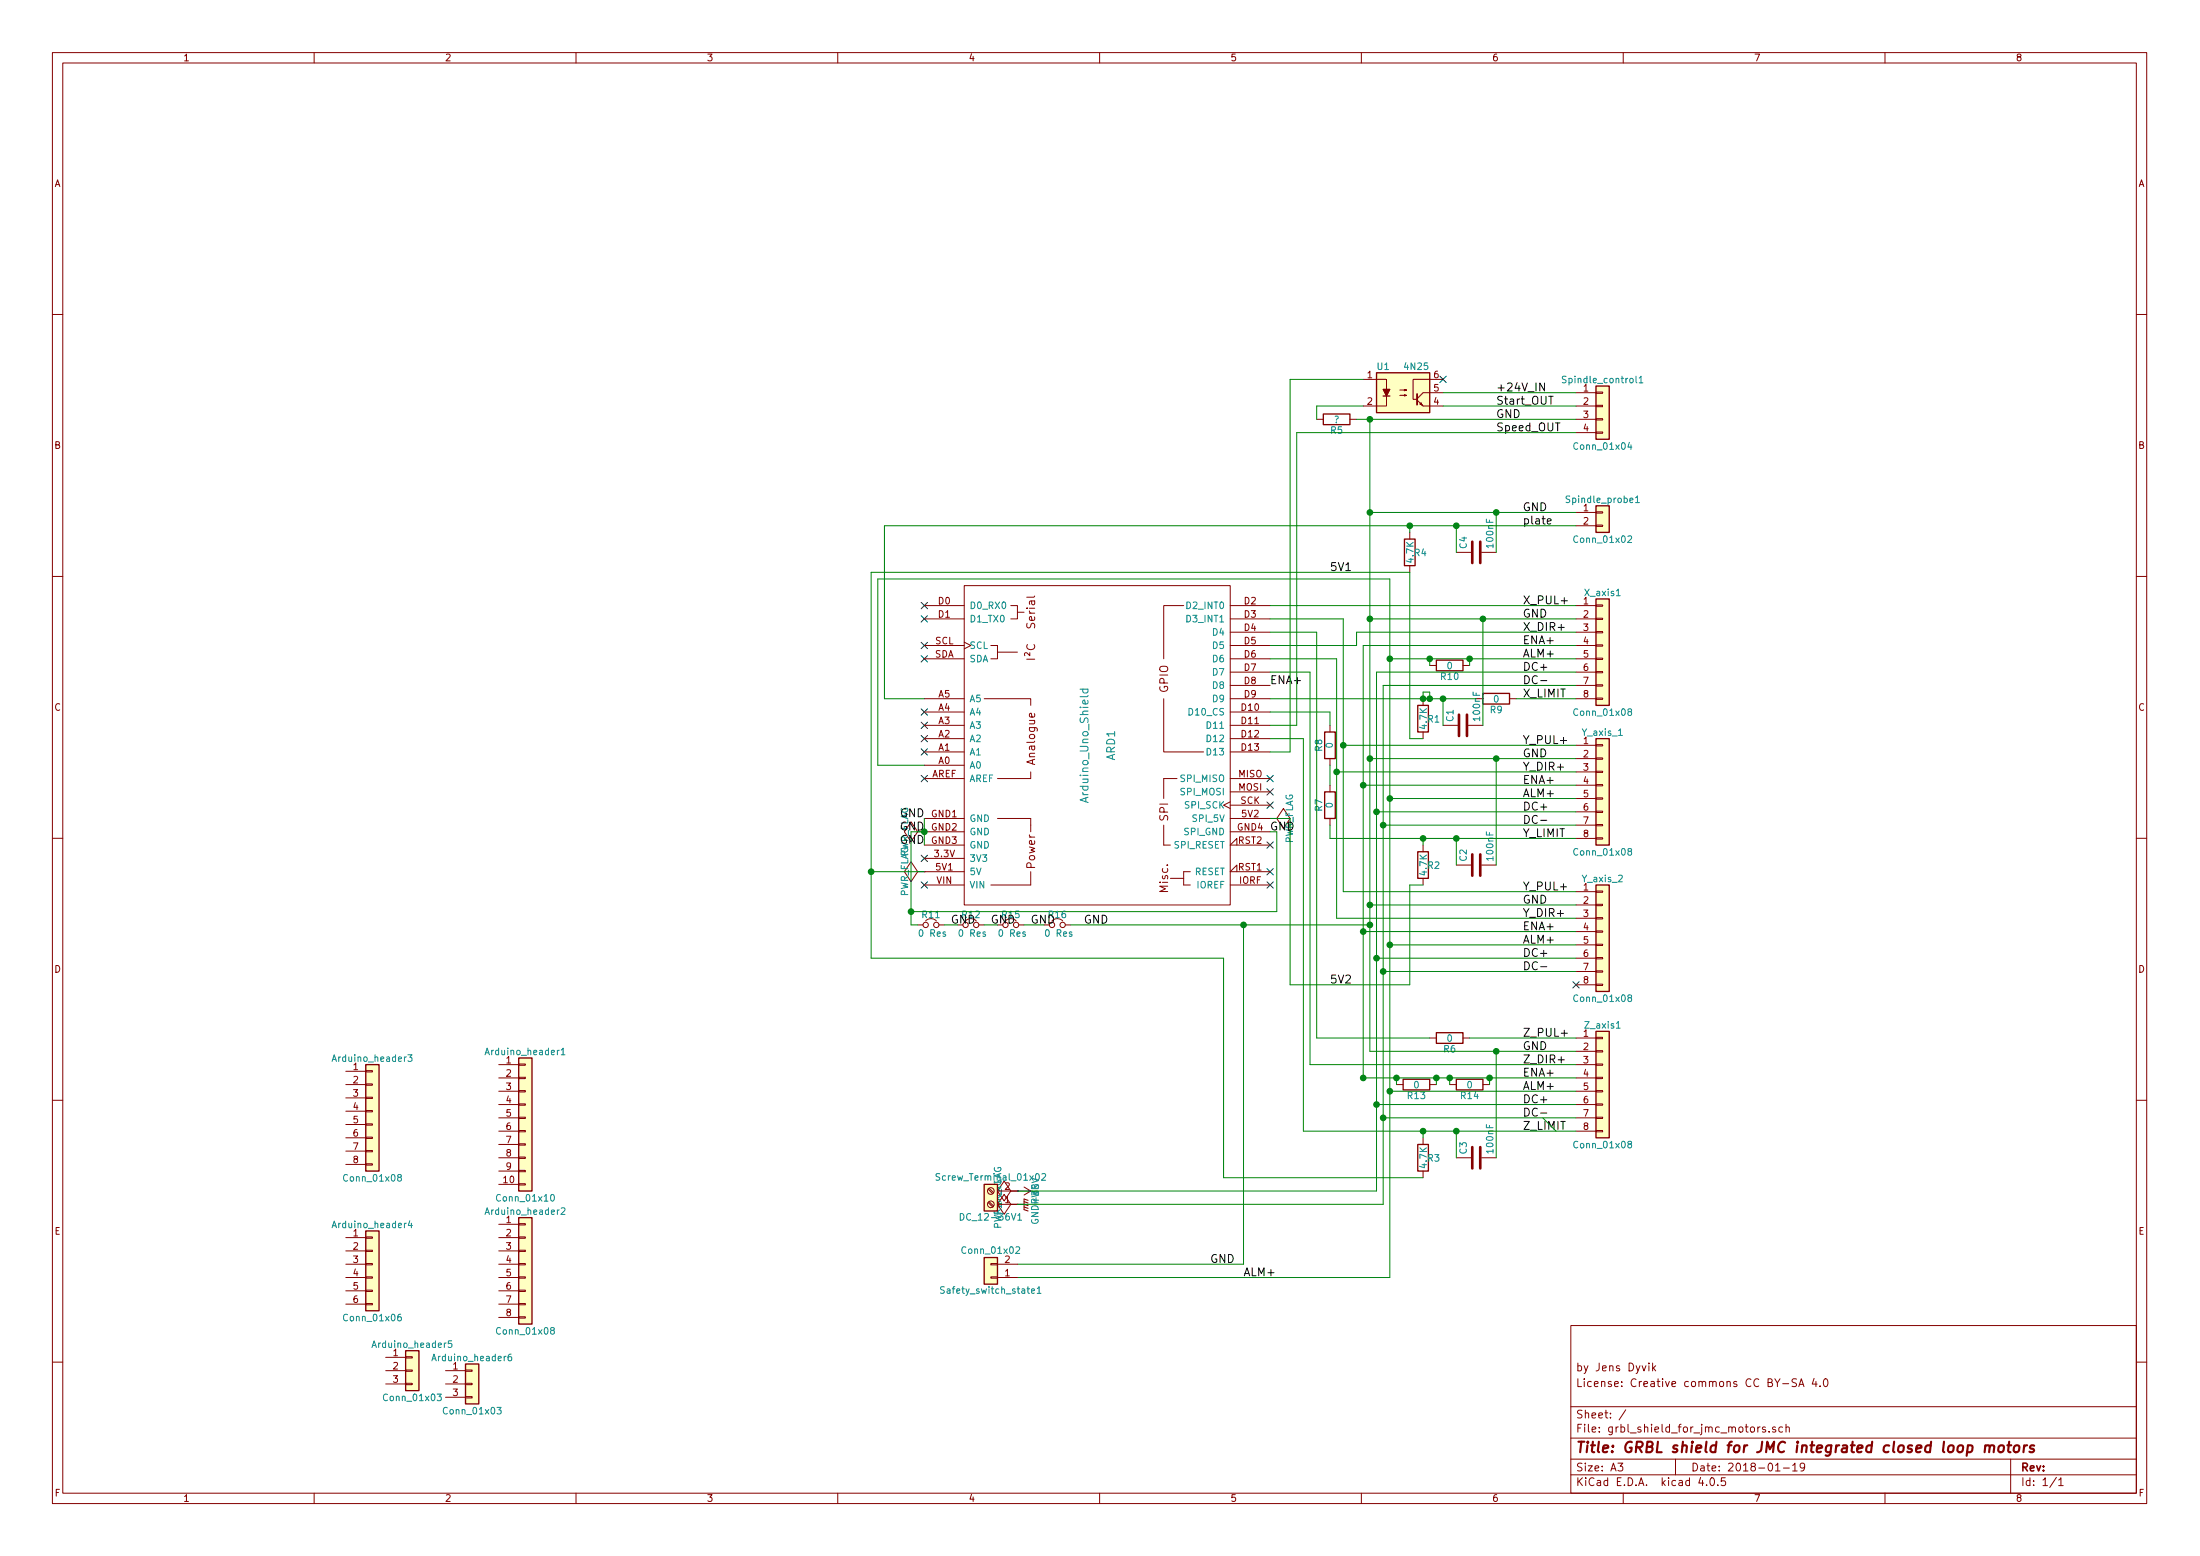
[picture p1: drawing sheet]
EESchema Schematic File Version 2
LIBS:power
LIBS:device
LIBS:switches
LIBS:relays
LIBS:motors
LIBS:transistors
LIBS:conn
LIBS:linear
LIBS:regul
LIBS:74xx
LIBS:cmos4000
LIBS:adc-dac
LIBS:memory
LIBS:xilinx
LIBS:microcontrollers
LIBS:dsp
LIBS:microchip
LIBS:analog_switches
LIBS:motorola
LIBS:texas
LIBS:intel
LIBS:audio
LIBS:interface
LIBS:digital-audio
LIBS:philips
LIBS:display
LIBS:cypress
LIBS:siliconi
LIBS:opto
LIBS:atmel
LIBS:contrib
LIBS:valves
LIBS:arduino
LIBS:grbl_shield_for_jmc_motors-cache
EELAYER 25 0
EELAYER END
$Descr A3 16535 11693
encoding utf-8
Sheet 1 1
Title "GRBL shield for JMC integrated closed loop motors"
Date "2018-01-19"
Rev ""
Comp ""
Comment1 "License: Creative commons CC BY-SA 4.0"
Comment2 "by Jens Dyvik"
Comment3 ""
Comment4 ""
$EndDescr
$Comp
L Conn_01x08 X_axis1
U 1 1
P 12050 4850
F 0 "X_axis1" H 12050 5250 50  0000 C CNN
F 1 "Conn_01x08" H 12050 4350 50  0000 C CNN
F 2 "Pin_Headers:Pin_Header_Straight_1x08_Pitch2.54mm" H 12050 4850 50  0001 C CNN
F 3 "" H 12050 4850 50  0001 C CNN
	1    12050 4850
	1    0    0    -1  
$EndComp
$Comp
L +36V #PWR01
U 1 1
P 7650 8950
F 0 "#PWR01" H 7650 8800 50  0001 C CNN
F 1 "+36V" H 7650 9090 50  0000 C CNN
F 2 "" H 7650 8950 50  0001 C CNN
F 3 "" H 7650 8950 50  0001 C CNN
	1    7650 8950
	0    1    1    0   
$EndComp
$Comp
L GNDPWR #PWR02
U 1 1
P 7650 9050
F 0 "#PWR02" H 7650 8850 50  0001 C CNN
F 1 "GNDPWR" H 7650 8920 50  0000 C CNN
F 2 "" H 7650 9000 50  0001 C CNN
F 3 "" H 7650 9000 50  0001 C CNN
	1    7650 9050
	0    -1   -1   0   
$EndComp
$Comp
L Conn_01x08 Y_axis_1
U 1 1
P 12050 5900
F 0 "Y_axis_1" H 12050 6300 50  0000 C CNN
F 1 "Conn_01x08" H 12050 5400 50  0000 C CNN
F 2 "Pin_Headers:Pin_Header_Straight_1x08_Pitch2.54mm" H 12050 5900 50  0001 C CNN
F 3 "" H 12050 5900 50  0001 C CNN
	1    12050 5900
	1    0    0    -1  
$EndComp
$Comp
L Conn_01x08 Y_axis_2
U 1 1
P 12050 7000
F 0 "Y_axis_2" H 12050 7400 50  0000 C CNN
F 1 "Conn_01x08" H 12050 6500 50  0000 C CNN
F 2 "Pin_Headers:Pin_Header_Straight_1x08_Pitch2.54mm" H 12050 7000 50  0001 C CNN
F 3 "" H 12050 7000 50  0001 C CNN
	1    12050 7000
	1    0    0    -1  
$EndComp
$Comp
L Conn_01x08 Z_axis1
U 1 1
P 12050 8100
F 0 "Z_axis1" H 12050 8500 50  0000 C CNN
F 1 "Conn_01x08" H 12050 7600 50  0000 C CNN
F 2 "Pin_Headers:Pin_Header_Straight_1x08_Pitch2.54mm" H 12050 8100 50  0001 C CNN
F 3 "" H 12050 8100 50  0001 C CNN
	1    12050 8100
	1    0    0    -1  
$EndComp
Text Label 11450 5600 0    60   ~ 0
Y_PUL+
Text Label 11450 5800 0    60   ~ 0
Y_DIR+
Text Label 11450 5900 0    60   ~ 0
ENA+
Text Label 11450 6000 0    60   ~ 0
ALM+
Text Label 11450 6100 0    60   ~ 0
DC+
Text Label 11450 6200 0    60   ~ 0
DC-
Text Label 11450 6300 0    60   ~ 0
Y_LIMIT
Text Label 11450 4550 0    60   ~ 0
X_PUL+
Text Label 11450 4750 0    60   ~ 0
X_DIR+
Text Label 11450 4850 0    60   ~ 0
ENA+
Text Label 11450 4950 0    60   ~ 0
ALM+
Text Label 11450 5050 0    60   ~ 0
DC+
Text Label 11450 5150 0    60   ~ 0
DC-
Text Label 11450 5250 0    60   ~ 0
X_LIMIT
Text Label 11450 6700 0    60   ~ 0
Y_PUL+
Text Label 11450 6900 0    60   ~ 0
Y_DIR+
Text Label 11450 7000 0    60   ~ 0
ENA+
Text Label 11450 7100 0    60   ~ 0
ALM+
Text Label 11450 7200 0    60   ~ 0
DC+
Text Label 11450 7300 0    60   ~ 0
DC-
Text Label 11450 7800 0    60   ~ 0
Z_PUL+
Text Label 11450 8000 0    60   ~ 0
Z_DIR+
Text Label 11450 8100 0    60   ~ 0
ENA+
Text Label 11450 8200 0    60   ~ 0
ALM+
Text Label 11450 8300 0    60   ~ 0
DC+
Text Label 11450 8400 0    60   ~ 0
DC-
Text Label 11450 8500 0    60   ~ 0
Z_LIMIT
NoConn ~ 11850 7400
$Comp
L R R1
U 1 1
P 10700 5400
F 0 "R1" H 10780 5400 50  0000 C CNN
F 1 "4.7K" V 10700 5400 50  0000 C CNN
F 2 "Resistors_SMD:R_1206_HandSoldering" V 10630 5400 50  0001 C CNN
F 3 "" H 10700 5400 50  0001 C CNN
	1    10700 5400
	1    0    0    -1  
$EndComp
$Comp
L C C1
U 1 1
P 11000 5450
F 0 "C1" H 11025 5550 50  0000 L CNN
F 1 "100nF" H 11025 5350 50  0000 L CNN
F 2 "Capacitors_SMD:C_1206_HandSoldering" H 11038 5300 50  0001 C CNN
F 3 "" H 11000 5450 50  0001 C CNN
	1    11000 5450
	0    -1   -1   0   
$EndComp
$Comp
L R R2
U 1 1
P 10700 6500
F 0 "R2" H 10780 6500 50  0000 C CNN
F 1 "4.7K" V 10700 6500 50  0000 C CNN
F 2 "Resistors_SMD:R_1206_HandSoldering" V 10630 6500 50  0001 C CNN
F 3 "" H 10700 6500 50  0001 C CNN
	1    10700 6500
	1    0    0    -1  
$EndComp
$Comp
L R R3
U 1 1
P 10700 8700
F 0 "R3" H 10780 8700 50  0000 C CNN
F 1 "4.7K" V 10700 8700 50  0000 C CNN
F 2 "Resistors_SMD:R_1206_HandSoldering" V 10630 8700 50  0001 C CNN
F 3 "" H 10700 8700 50  0001 C CNN
	1    10700 8700
	1    0    0    -1  
$EndComp
$Comp
L C C2
U 1 1
P 11100 6500
F 0 "C2" H 11125 6600 50  0000 L CNN
F 1 "100nF" H 11125 6400 50  0000 L CNN
F 2 "Capacitors_SMD:C_1206_HandSoldering" H 11138 6350 50  0001 C CNN
F 3 "" H 11100 6500 50  0001 C CNN
	1    11100 6500
	0    -1   -1   0   
$EndComp
$Comp
L C C3
U 1 1
P 11100 8700
F 0 "C3" H 11125 8800 50  0000 L CNN
F 1 "100nF" H 11125 8600 50  0000 L CNN
F 2 "Capacitors_SMD:C_1206_HandSoldering" H 11138 8550 50  0001 C CNN
F 3 "" H 11100 8700 50  0001 C CNN
	1    11100 8700
	0    -1   -1   0   
$EndComp
$Comp
L Conn_01x02 Spindle_probe1
U 1 1
P 12050 3850
F 0 "Spindle_probe1" H 12050 3950 50  0000 C CNN
F 1 "Conn_01x02" H 12050 3650 50  0000 C CNN
F 2 "Pin_Headers:Pin_Header_Straight_1x02_Pitch2.54mm" H 12050 3850 50  0001 C CNN
F 3 "" H 12050 3850 50  0001 C CNN
	1    12050 3850
	1    0    0    -1  
$EndComp
$Comp
L R R4
U 1 1
P 10600 4150
F 0 "R4" H 10680 4150 50  0000 C CNN
F 1 "4.7K" V 10600 4150 50  0000 C CNN
F 2 "Resistors_SMD:R_1206_HandSoldering" V 10530 4150 50  0001 C CNN
F 3 "" H 10600 4150 50  0001 C CNN
	1    10600 4150
	1    0    0    -1  
$EndComp
$Comp
L C C4
U 1 1
P 11100 4150
F 0 "C4" H 11125 4250 50  0000 L CNN
F 1 "100nF" H 11125 4050 50  0000 L CNN
F 2 "Capacitors_SMD:C_1206_HandSoldering" H 11138 4000 50  0001 C CNN
F 3 "" H 11100 4150 50  0001 C CNN
	1    11100 4150
	0    -1   -1   0   
$EndComp
$Comp
L Conn_01x04 Spindle_control1
U 1 1
P 12050 3050
F 0 "Spindle_control1" H 12050 3250 50  0000 C CNN
F 1 "Conn_01x04" H 12050 2750 50  0000 C CNN
F 2 "Pin_Headers:Pin_Header_Straight_1x04_Pitch2.54mm" H 12050 3050 50  0001 C CNN
F 3 "" H 12050 3050 50  0001 C CNN
	1    12050 3050
	1    0    0    -1  
$EndComp
Text Label 11450 3950 0    60   ~ 0
plate
Text Label 11250 2950 0    60   ~ 0
+24V_IN
Text Label 11250 3250 0    60   ~ 0
Speed_OUT
Text Label 11250 3050 0    60   ~ 0
Start_OUT
$Comp
L 4N25 U1
U 1 1
P 10550 2950
F 0 "U1" H 10350 3150 50  0000 L CNN
F 1 "4N25" H 10550 3150 50  0000 L CNN
F 2 "Housings_DIP:DIP-6_W7.62mm" H 10350 2750 50  0001 L CIN
F 3 "" H 10550 2950 50  0001 L CNN
	1    10550 2950
	1    0    0    -1  
$EndComp
$Comp
L R R5
U 1 1
P 10050 3150
F 0 "R5" V 10130 3150 50  0000 C CNN
F 1 "?" V 10050 3150 50  0000 C CNN
F 2 "Resistors_SMD:R_1206_HandSoldering" V 9980 3150 50  0001 C CNN
F 3 "" H 10050 3150 50  0001 C CNN
	1    10050 3150
	0    1    1    0   
$EndComp
NoConn ~ 10850 2850
NoConn ~ 9550 5850
NoConn ~ 9550 5950
NoConn ~ 9550 6050
NoConn ~ 9550 6350
NoConn ~ 9550 6550
NoConn ~ 9550 6650
NoConn ~ 6950 6650
NoConn ~ 6950 6450
NoConn ~ 6950 5850
NoConn ~ 6950 5650
NoConn ~ 6950 5550
NoConn ~ 6950 5450
NoConn ~ 6950 5350
NoConn ~ 6950 4950
NoConn ~ 6950 4850
NoConn ~ 6950 4650
NoConn ~ 6950 4550
$Comp
L PWR_FLAG #FLG03
U 1 1
P 6950 6550
F 0 "#FLG03" H 6950 6625 50  0001 C CNN
F 1 "PWR_FLAG" H 6950 6700 50  0000 C CNN
F 2 "" H 6950 6550 50  0001 C CNN
F 3 "" H 6950 6550 50  0001 C CNN
	1    6950 6550
	0    -1   -1   0   
$EndComp
$Comp
L PWR_FLAG #FLG04
U 1 1
P 7650 8950
F 0 "#FLG04" H 7650 9025 50  0001 C CNN
F 1 "PWR_FLAG" H 7650 9100 50  0000 C CNN
F 2 "" H 7650 8950 50  0001 C CNN
F 3 "" H 7650 8950 50  0001 C CNN
	1    7650 8950
	0    -1   -1   0   
$EndComp
$Comp
L PWR_FLAG #FLG05
U 1 1
P 7650 9050
F 0 "#FLG05" H 7650 9125 50  0001 C CNN
F 1 "PWR_FLAG" H 7650 9200 50  0000 C CNN
F 2 "" H 7650 9050 50  0001 C CNN
F 3 "" H 7650 9050 50  0001 C CNN
	1    7650 9050
	0    -1   -1   0   
$EndComp
$Comp
L PWR_FLAG #FLG06
U 1 1
P 6950 6250
F 0 "#FLG06" H 6950 6325 50  0001 C CNN
F 1 "PWR_FLAG" H 6950 6400 50  0000 C CNN
F 2 "" H 6950 6250 50  0001 C CNN
F 3 "" H 6950 6250 50  0001 C CNN
	1    6950 6250
	0    -1   -1   0   
$EndComp
$Comp
L Screw_Terminal_01x02 DC_12-36V1
U 1 1
P 7450 9050
F 0 "DC_12-36V1" H 7450 9150 50  0000 C CNN
F 1 "Screw_Terminal_01x02" H 7450 8850 50  0000 C CNN
F 2 "TerminalBlock_Phoenix:TerminalBlock_Phoenix_MPT-2.54mm_2pol" H 7450 9050 50  0001 C CNN
F 3 "" H 7450 9050 50  0001 C CNN
	1    7450 9050
	-1   0    0    1   
$EndComp
Text Label 10000 7400 0    60   ~ 0
5V2
$Comp
L R R6
U 1 1
P 10900 7800
F 0 "R6" V 10980 7800 50  0000 C CNN
F 1 "0" V 10900 7800 50  0000 C CNN
F 2 "Resistors_SMD:R_1206_HandSoldering" V 10830 7800 50  0001 C CNN
F 3 "" H 10900 7800 50  0001 C CNN
	1    10900 7800
	0    1    1    0   
$EndComp
$Comp
L R R7
U 1 1
P 10000 6050
F 0 "R7" V 10080 6050 50  0000 C CNN
F 1 "0" V 10000 6050 50  0000 C CNN
F 2 "Resistors_SMD:R_1206_HandSoldering" V 9930 6050 50  0001 C CNN
F 3 "" H 10000 6050 50  0001 C CNN
	1    10000 6050
	-1   0    0    1   
$EndComp
Text Label 10000 4300 0    60   ~ 0
5V1
$Comp
L PWR_FLAG #FLG07
U 1 1
P 9550 6150
F 0 "#FLG07" H 9550 6225 50  0001 C CNN
F 1 "PWR_FLAG" H 9550 6300 50  0000 C CNN
F 2 "" H 9550 6150 50  0001 C CNN
F 3 "" H 9550 6150 50  0001 C CNN
	1    9550 6150
	0    1    1    0   
$EndComp
$Comp
L R R8
U 1 1
P 10000 5600
F 0 "R8" V 10080 5600 50  0000 C CNN
F 1 "0" V 10000 5600 50  0000 C CNN
F 2 "Resistors_SMD:R_1206_HandSoldering" V 9930 5600 50  0001 C CNN
F 3 "" H 10000 5600 50  0001 C CNN
	1    10000 5600
	-1   0    0    -1  
$EndComp
$Comp
L R R9
U 1 1
P 11250 5250
F 0 "R9" V 11330 5250 50  0000 C CNN
F 1 "0" V 11250 5250 50  0000 C CNN
F 2 "Resistors_SMD:R_1206_HandSoldering" V 11180 5250 50  0001 C CNN
F 3 "" H 11250 5250 50  0001 C CNN
	1    11250 5250
	0    1    1    0   
$EndComp
$Comp
L R R10
U 1 1
P 10900 5000
F 0 "R10" V 10980 5000 50  0000 C CNN
F 1 "0" V 10900 5000 50  0000 C CNN
F 2 "Resistors_SMD:R_1206_HandSoldering" V 10830 5000 50  0001 C CNN
F 3 "" H 10900 5000 50  0001 C CNN
	1    10900 5000
	0    1    1    0   
$EndComp
$Comp
L R R13
U 1 1
P 10650 8150
F 0 "R13" V 10730 8150 50  0000 C CNN
F 1 "0" V 10650 8150 50  0000 C CNN
F 2 "Resistors_SMD:R_1206_HandSoldering" V 10580 8150 50  0001 C CNN
F 3 "" H 10650 8150 50  0001 C CNN
	1    10650 8150
	0    1    1    0   
$EndComp
Entry Wire Line
	11600 8400 11700 8500
Text Label 9350 9600 0    60   ~ 0
ALM+
$Comp
L R R14
U 1 1
P 11050 8150
F 0 "R14" V 11130 8150 50  0000 C CNN
F 1 "0" V 11050 8150 50  0000 C CNN
F 2 "Resistors_SMD:R_1206_HandSoldering" V 10980 8150 50  0001 C CNN
F 3 "" H 11050 8150 50  0001 C CNN
	1    11050 8150
	0    1    1    0   
$EndComp
Text Label 9550 5150 0    60   ~ 0
ENA+
$Comp
L Jumper_NC_Small R11
U 1 1
P 7000 6950
F 0 "R11" H 7000 7030 50  0000 C CNN
F 1 "0 Res" H 7010 6890 50  0000 C CNN
F 2 "Resistors_SMD:R_1206_HandSoldering" H 7000 6950 50  0001 C CNN
F 3 "" H 7000 6950 50  0001 C CNN
	1    7000 6950
	1    0    0    -1  
$EndComp
$Comp
L Jumper_NC_Small R12
U 1 1
P 7300 6950
F 0 "R12" H 7300 7030 50  0000 C CNN
F 1 "0 Res" H 7310 6890 50  0000 C CNN
F 2 "Resistors_SMD:R_1206_HandSoldering" H 7300 6950 50  0001 C CNN
F 3 "" H 7300 6950 50  0001 C CNN
	1    7300 6950
	1    0    0    -1  
$EndComp
$Comp
L Jumper_NC_Small R15
U 1 1
P 7600 6950
F 0 "R15" H 7600 7030 50  0000 C CNN
F 1 "0 Res" H 7610 6890 50  0000 C CNN
F 2 "Resistors_SMD:R_1206_HandSoldering" H 7600 6950 50  0001 C CNN
F 3 "" H 7600 6950 50  0001 C CNN
	1    7600 6950
	1    0    0    -1  
$EndComp
$Comp
L Arduino_Uno_Shield ARD1
U 1 1
P 8250 5600
F 0 "ARD1" V 8350 5600 60  0000 C CNN
F 1 "Arduino_Uno_Shield" V 8150 5600 60  0000 C CNN
F 2 "Arduino:Arduino_Uno_Shield" H 10050 9350 60  0001 C CNN
F 3 "" H 10050 9350 60  0001 C CNN
	1    8250 5600
	1    0    0    -1  
$EndComp
Wire Wire Line
	10350 8950 7650 8950
Wire Wire Line
	10350 5050 10350 8950
Wire Wire Line
	10350 5050 11850 5050
Wire Wire Line
	10300 4650 11850 4650
Wire Wire Line
	9550 4550 11850 4550
Wire Wire Line
	9550 4850 10200 4850
Wire Wire Line
	6950 5750 6600 5750
Wire Wire Line
	6600 5750 6600 4350
Wire Wire Line
	6600 4350 10450 4350
Wire Wire Line
	10200 4850 10200 4750
Wire Wire Line
	11850 4850 10250 4850
Wire Wire Line
	10450 4350 10450 9600
Wire Wire Line
	11850 5150 10400 5150
Wire Wire Line
	10400 5150 10400 9050
Wire Wire Line
	9550 4650 10100 4650
Wire Wire Line
	10100 4650 10100 6700
Wire Wire Line
	10300 5700 11850 5700
Connection ~ 10300 5700
Wire Wire Line
	9550 4950 10050 4950
Wire Wire Line
	10050 4950 10050 6900
Wire Wire Line
	10050 5800 11850 5800
Wire Wire Line
	10250 5900 11850 5900
Wire Wire Line
	10450 6000 11850 6000
Connection ~ 10450 4950
Wire Wire Line
	10350 6100 11850 6100
Connection ~ 10350 6100
Wire Wire Line
	10400 6200 11850 6200
Connection ~ 10400 6200
Wire Wire Line
	9550 5350 10000 5350
Wire Wire Line
	10000 6300 11850 6300
Wire Wire Line
	10100 6700 11850 6700
Connection ~ 10100 5600
Wire Wire Line
	10300 6800 11850 6800
Connection ~ 10300 6800
Wire Wire Line
	10050 6900 11850 6900
Connection ~ 10050 5800
Wire Wire Line
	10250 7000 11850 7000
Connection ~ 10250 5900
Wire Wire Line
	10450 7100 11850 7100
Connection ~ 10450 6000
Wire Wire Line
	10350 7200 11850 7200
Connection ~ 10350 7200
Wire Wire Line
	11850 7300 10400 7300
Connection ~ 10400 7300
Wire Wire Line
	9550 4750 9900 4750
Wire Wire Line
	9900 4750 9900 7800
Wire Wire Line
	10300 7900 11850 7900
Connection ~ 10300 6950
Wire Wire Line
	9550 5050 9850 5050
Wire Wire Line
	9850 5050 9850 8000
Wire Wire Line
	9850 8000 11850 8000
Connection ~ 10250 7000
Wire Wire Line
	10450 8200 11850 8200
Connection ~ 10450 7100
Wire Wire Line
	11850 8300 10350 8300
Connection ~ 10350 8300
Wire Wire Line
	10400 8400 11850 8400
Connection ~ 10400 8400
Wire Wire Line
	9550 5550 9800 5550
Wire Wire Line
	9800 5550 9800 8500
Wire Wire Line
	9800 8500 11850 8500
Wire Wire Line
	6550 6550 6950 6550
Wire Wire Line
	11150 5450 11150 4650
Connection ~ 11150 4650
Wire Wire Line
	10850 5250 10850 5450
Connection ~ 10850 5250
Wire Wire Line
	10700 6350 10700 6300
Connection ~ 10700 6300
Wire Wire Line
	10700 6650 10600 6650
Wire Wire Line
	10950 6500 10950 6300
Connection ~ 10950 6300
Wire Wire Line
	11250 6500 11250 5700
Connection ~ 11250 5700
Wire Wire Line
	11250 8700 11250 7900
Connection ~ 11250 7900
Wire Wire Line
	10950 8700 10950 8500
Connection ~ 10950 8500
Wire Wire Line
	10700 8550 10700 8500
Connection ~ 10700 8500
Wire Wire Line
	9200 8850 10700 8850
Wire Wire Line
	10300 3850 11850 3850
Connection ~ 10300 4650
Wire Wire Line
	6650 3950 11850 3950
Wire Wire Line
	6650 3950 6650 5250
Wire Wire Line
	6650 5250 6950 5250
Wire Wire Line
	10950 4150 10950 3950
Connection ~ 10950 3950
Wire Wire Line
	11250 4150 11250 3850
Connection ~ 11250 3850
Wire Wire Line
	11850 3250 9750 3250
Wire Wire Line
	9750 3250 9750 5450
Wire Wire Line
	9750 5450 9550 5450
Wire Wire Line
	11850 2950 10850 2950
Wire Wire Line
	11850 3050 10850 3050
Connection ~ 10300 3850
Connection ~ 10300 3150
Wire Wire Line
	10250 3050 9900 3050
Wire Wire Line
	9900 3050 9900 3150
Wire Wire Line
	10250 2850 9700 2850
Wire Wire Line
	9700 2850 9700 5650
Wire Wire Line
	9700 5650 9550 5650
Wire Wire Line
	10600 4000 10600 3950
Connection ~ 10600 3950
Wire Wire Line
	10400 9050 7650 9050
Wire Wire Line
	10100 5600 11850 5600
Wire Wire Line
	10700 5550 10600 5550
Wire Wire Line
	10000 6300 10000 6200
Wire Wire Line
	9550 5250 11100 5250
Wire Wire Line
	10700 5250 10700 5200
Wire Wire Line
	10700 5200 10750 5200
Wire Wire Line
	10750 5200 10750 5250
Connection ~ 10750 5250
Connection ~ 10700 5250
Wire Wire Line
	9700 6150 9700 7400
Wire Wire Line
	9700 7400 10600 7400
Wire Wire Line
	6550 4300 6550 7200
Wire Wire Line
	6550 4300 10600 4300
Wire Wire Line
	9700 6150 9550 6150
Wire Wire Line
	10200 4750 11850 4750
Wire Wire Line
	11850 7800 11050 7800
Wire Wire Line
	9900 7800 10750 7800
Wire Wire Line
	10600 4300 10600 5550
Wire Wire Line
	10600 7400 10600 6650
Wire Wire Line
	9200 8850 9200 7200
Wire Wire Line
	9200 7200 6550 7200
Connection ~ 6550 6550
Wire Wire Line
	10000 5900 10000 5750
Wire Wire Line
	10000 5350 10000 5450
Wire Wire Line
	11850 5250 11400 5250
Wire Wire Line
	10200 3150 11850 3150
Wire Wire Line
	10300 3150 10300 7900
Wire Wire Line
	7650 9500 9350 9500
Wire Wire Line
	6850 6250 6850 6950
Wire Wire Line
	10250 8100 11850 8100
Wire Wire Line
	11200 8150 11200 8100
Connection ~ 11200 8100
Wire Wire Line
	10900 8150 10900 8100
Connection ~ 10900 8100
Wire Wire Line
	10800 8150 10800 8100
Connection ~ 10800 8100
Wire Wire Line
	10500 8150 10500 8100
Connection ~ 10500 8100
Wire Wire Line
	10450 4950 11850 4950
Wire Wire Line
	11050 5000 11050 4950
Connection ~ 11050 4950
Wire Wire Line
	10750 5000 10750 4950
Connection ~ 10750 4950
Wire Wire Line
	6850 6950 6900 6950
Wire Wire Line
	6850 6250 6950 6250
Wire Wire Line
	9350 9500 9350 6950
Connection ~ 9350 6950
Wire Wire Line
	9550 6250 9600 6250
Wire Wire Line
	6950 6150 6950 6350
Connection ~ 6950 6250
Wire Wire Line
	9600 6250 9600 6850
Wire Wire Line
	9600 6850 6850 6850
Connection ~ 6850 6850
Text Label 8150 6950 0    60   ~ 0
GND
Text Label 11250 3150 0    60   ~ 0
GND
Text Label 11450 4650 0    60   ~ 0
GND
Text Label 11450 3850 0    60   ~ 0
GND
Text Label 11450 5700 0    60   ~ 0
GND
Text Label 11450 6800 0    60   ~ 0
GND
Text Label 11450 7900 0    60   ~ 0
GND
Text Label 9100 9500 0    60   ~ 0
GND
Wire Wire Line
	10450 9600 7650 9600
Connection ~ 10250 8100
Text Label 6950 6250 2    60   ~ 0
GND
Text Label 6950 6150 2    60   ~ 0
GND
Text Label 6950 6350 2    60   ~ 0
GND
Text Label 9550 6250 0    60   ~ 0
GND
$Comp
L Jumper_NC_Small R16
U 1 1
P 7950 6950
F 0 "R16" H 7950 7030 50  0000 C CNN
F 1 "0 Res" H 7960 6890 50  0000 C CNN
F 2 "Resistors_SMD:R_1206_HandSoldering" H 7950 6950 50  0001 C CNN
F 3 "" H 7950 6950 50  0001 C CNN
	1    7950 6950
	1    0    0    -1  
$EndComp
Wire Wire Line
	7100 6950 7200 6950
Wire Wire Line
	7400 6950 7500 6950
Wire Wire Line
	7700 6950 7850 6950
Wire Wire Line
	8050 6950 10300 6950
Text Label 7750 6950 0    60   ~ 0
GND
Text Label 7450 6950 0    60   ~ 0
GND
Text Label 7150 6950 0    60   ~ 0
GND
Connection ~ 10450 8200
Wire Wire Line
	10250 4850 10250 8100
$Comp
L Conn_01x02 Safety_switch_state1
U 1 1
P 7450 9600
F 0 "Safety_switch_state1" H 7450 9700 50  0000 C CNN
F 1 "Conn_01x02" H 7450 9400 50  0000 C CNN
F 2 "Pin_Headers:Pin_Header_Straight_1x02_Pitch2.54mm" H 7450 9600 50  0001 C CNN
F 3 "" H 7450 9600 50  0001 C CNN
	1    7450 9600
	-1   0    0    1   
$EndComp
$Comp
L Conn_01x10 Arduino_header1
U 1 1
P 3950 8400
F 0 "Arduino_header1" H 3950 8900 50  0000 C CNN
F 1 "Conn_01x10" H 3950 7800 50  0000 C CNN
F 2 "Pin_Headers:Pin_Header_Straight_1x10_Pitch2.54mm" H 3950 8400 50  0001 C CNN
F 3 "" H 3950 8400 50  0001 C CNN
	1    3950 8400
	1    0    0    -1  
$EndComp
$Comp
L Conn_01x08 Arduino_header2
U 1 1
P 3950 9500
F 0 "Arduino_header2" H 3950 9900 50  0000 C CNN
F 1 "Conn_01x08" H 3950 9000 50  0000 C CNN
F 2 "Pin_Headers:Pin_Header_Straight_1x08_Pitch2.54mm" H 3950 9500 50  0001 C CNN
F 3 "" H 3950 9500 50  0001 C CNN
	1    3950 9500
	1    0    0    -1  
$EndComp
$Comp
L Conn_01x08 Arduino_header3
U 1 1
P 2800 8350
F 0 "Arduino_header3" H 2800 8750 50  0000 C CNN
F 1 "Conn_01x08" H 2800 7850 50  0000 C CNN
F 2 "Pin_Headers:Pin_Header_Straight_1x08_Pitch2.54mm" H 2800 8350 50  0001 C CNN
F 3 "" H 2800 8350 50  0001 C CNN
	1    2800 8350
	1    0    0    -1  
$EndComp
$Comp
L Conn_01x06 Arduino_header4
U 1 1
P 2800 9500
F 0 "Arduino_header4" H 2800 9800 50  0000 C CNN
F 1 "Conn_01x06" H 2800 9100 50  0000 C CNN
F 2 "Pin_Headers:Pin_Header_Straight_1x06_Pitch2.54mm" H 2800 9500 50  0001 C CNN
F 3 "" H 2800 9500 50  0001 C CNN
	1    2800 9500
	1    0    0    -1  
$EndComp
$Comp
L Conn_01x03 Arduino_header5
U 1 1
P 3100 10300
F 0 "Arduino_header5" H 3100 10500 50  0000 C CNN
F 1 "Conn_01x03" H 3100 10100 50  0000 C CNN
F 2 "Socket_Strips:Socket_Strip_Straight_1x03_Pitch2.54mm" H 3100 10300 50  0001 C CNN
F 3 "" H 3100 10300 50  0001 C CNN
	1    3100 10300
	1    0    0    -1  
$EndComp
$Comp
L Conn_01x03 Arduino_header6
U 1 1
P 3550 10400
F 0 "Arduino_header6" H 3550 10600 50  0000 C CNN
F 1 "Conn_01x03" H 3550 10200 50  0000 C CNN
F 2 "Socket_Strips:Socket_Strip_Straight_1x03_Pitch2.54mm" H 3550 10400 50  0001 C CNN
F 3 "" H 3550 10400 50  0001 C CNN
	1    3550 10400
	1    0    0    -1  
$EndComp
$EndSCHEMATC
